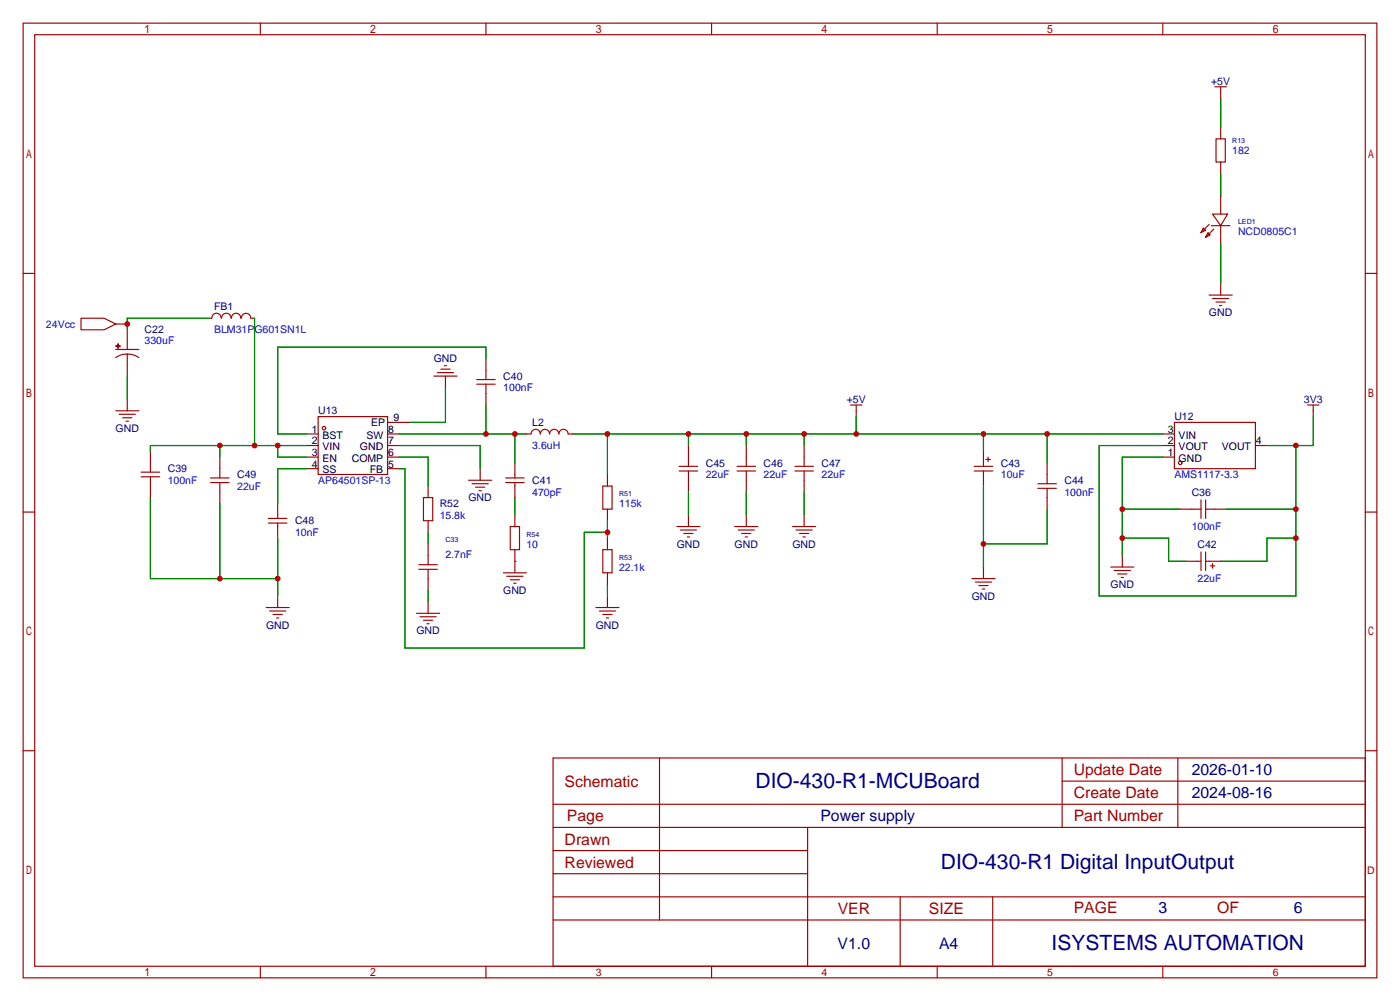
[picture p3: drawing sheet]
<svg xmlns="http://www.w3.org/2000/svg" width="307mm" height="220mm" viewBox="0 0 307 220" stroke-linecap="round" stroke-linejoin="round" font-family="sans-serif">
<g fill="none" stroke="#a10000" stroke-width=".25">
<path d="M5.1 5.1h297.2v209.5h-297.2zM7.6 7.6h292.1v204.5h-292.1zM57.1 5.1v2.5M106.7 5.1v2.5M156.2 5.1v2.5M205.7 5.1v2.5M255.3 5.1v2.5M266.7 19h2.5M268 19v2.6M267 30.5h2v5.1h-2zM268 27.9v2.6M268 35.6v2.5"/>
<path d="M264.2 50l.5 .5-1 .6zM265.2 51.1l.5 .5-1 .5zM265.4 49.3l-1.7 1.8M265.9 49.5h4.1M266.2 47h3.3l-1.5 2.5zM266.4 50.3l-1.7 1.8M268 43.2v3.8M268 49.5v3.8M5.1 60h2.5M17.8 69.8h5.1l2.5 1.3-2.5 1.3h-5.1zM25.4 75.9l1 .1zM25.4 71.1h2.5"/>
<path d="M25.4 76.7h5.1M25.9 75.4v1.1zM27.9 77.7l1.6 .3 1 .5M27.9 77.7l-1 .1-1.5 .7M27.9 72.4v4.3M27.9 77.7v4.8M45.7 69.8h.8M46.5 69.8a1.01 1.01 0 0 1 1-1.1 1.01 1.01 0 0 1 1 1.1M48.7 69.8a1.01 1.01 0 0 1 1-1.1 1.01 1.01 0 0 1 1 1.1M50.8 69.8a1.01 1.01 0 0 1 1-1.1 1.01 1.01 0 0 1 1 1.1M53 69.8a1.01 1.01 0 0 1 1-1 1.01 1.01 0 0 1 1 1M55.1 69.8h.8"/>
<path d="M106.7 78.7v4.6M265.4 64.8h5.1M266.2 65.5h3.5M267 66.3h2M267.7 67.1h.5M268 62.2v2.6M299.7 60h2.6M25.4 90.2h5.1M26.2 90.9h3.5M26.9 91.7h2.1M27.7 92.5h.5M27.9 87.6v2.6"/>
<path d="M33 99.1v4.5M67.3 97.8h2.5M67.3 95.2h2.5M69.8 91.4h15.3v12.7h-15.3zM85.1 97.8h2.5M85.1 95.2h2.5M85.1 92.7h5.1M95.2 82.5h5.1M96 81.8h3.6M96.8 81h2M97.5 80.3h.5M97.8 82.5v2.6"/>
<path d="M104.6 84.3h4.1M104.6 83.3h4.1M106.7 84.3v4.6M115.6 95.2h1M116.6 95.2a1.02 1.02 0 0 1 1-1 1.02 1.02 0 0 1 1 1.1M118.6 95.2a1.02 1.02 0 0 1 1-1 1.02 1.02 0 0 1 1 1.1M120.6 95.2a1.02 1.02 0 0 1 1.1-1 1.02 1.02 0 0 1 1 1.1M122.7 95.2a1.02 1.02 0 0 1 1-1 1.02 1.02 0 0 1 1 1.1l1-.1M151.1 97.8v4.6M163.8 97.8v4.6M176.5 97.8v4.6M186.7 88.9h2.5"/>
<path d="M188 88.9v2.5M215.9 99.1v3.3M255.3 97.8h2.5M255.3 95.2h2.5M257.8 92.7h17.8v10.2h-17.8zM275.6 97.8h2.5M287 88.9h2.6M288.3 88.9v2.5M5.1 112.4h2.5M31 103.6h4.1M31 104.6h4.1M33 104.6v4.6"/>
<path d="M46.2 105.9h4.1M46.2 104.9h4.1M48.3 100.3v4.6M48.3 105.9v4.6M58.9 114.8h4.1M58.9 113.8h4.1M61 110.5v3.3M61 114.8v3.3M67.3 100.3h2.5M67.3 102.9h2.5M85.1 100.3h2.5M85.1 102.9h2.5"/>
<path d="M93 109.2h2v5.1h-2zM94 106.7v2.5M94 114.3v2.5M94 119.4v4.6M102.9 105.4h5M103.6 106.2h3.6M104.4 106.9h2M105.2 107.7h.5M105.4 102.9v2.5M111 105.9h4.1M111 104.9h4.1M112 115.6h2v5h-2z"/>
<path d="M113 101.6v3.3M113 105.9v3.3M113 113v2.6M132.3 106.7h2.1v5.1h-2.1zM133.3 104.1v2.6M133.3 111.8v2.5M133.3 118.1v2.5M148.6 115.6h5.1M149.1 103.4h4.1M149.1 102.4h4.1M149.4 116.3h3.5M150.1 117.1h2"/>
<path d="M150.9 117.9h.5M151.1 103.4v4.5M151.1 113v2.6M161.3 115.6h5.1M161.8 103.4h4.1M161.8 102.4h4.1M162.1 116.3h3.5M162.8 117.1h2M163.6 117.9h.5M163.8 103.4v4.5M163.8 113v2.6M174 115.6h5.1"/>
<path d="M174.5 103.4h4.1M174.5 102.4h4.1M174.8 116.3h3.5M175.5 117.1h2M176.3 117.9h.5M176.5 103.4v4.5M176.5 113v2.6M213.9 103.4h4M213.9 102.4h4M215.9 103.4v3.3M216.4 100.8h1M216.9 100.3v1"/>
<path d="M227.8 107.2h4.1M227.8 106.2h4.1M229.9 101.6v4.6M229.9 107.2v4.6M255.3 100.3h2.5M259.1 111.8h4.6M263.7 109.7v4.1M264.7 111.8h4.5M264.7 109.7v4.1M299.7 112.4h2.6M58.4 133.3h5.1M59.2 134.1h3.5"/>
<path d="M59.9 134.9h2.1M60.7 135.6h.5M61 130.8v2.5M91.4 134.6h5.1M91.9 125h4.1M91.9 124h4.1M92.2 135.4h3.6M93 136.1h2M93.7 136.9h.5M94 125v4.5M94 132.1v2.5M110.5 125.7h5.1"/>
<path d="M111.3 126.5h3.5M112 127.3h2M112.8 128h.5M113 120.6v5.1M130.8 133.3h5.1M131.6 134.1h3.5M132.3 120.6h2.1v5.1h-2.1zM132.3 134.9h2.1M133.1 135.6h.5M133.3 125.7v2.6M133.3 130.8v2.5M213.4 127h5"/>
<path d="M214.1 127.8h3.6M214.9 128.5h2M215.6 129.3h.6M215.9 124.5v2.5M243.8 124.5h5.1M244.6 125.2h3.6M245.4 126h2M246.1 126.7h.5M246.4 121.9v2.6M260.3 123.2h3.4M263.7 121.2v4M264.7 121.2v4"/>
<path d="M264.7 123.2h3.3M265.7 124.2h1M266.2 123.7v1M5.1 164.8h2.5M121.4 166.4h178.3v45.7h-178.3zM121.4 176.5h178.3M144.8 166.4v35.5M233.2 166.4v15.2M233.2 171.4h66.5M258.6 166.4v15.2M299.7 164.8h2.6M121.4 186.7h55.9"/>
<path d="M121.4 181.6h178.3M121.4 196.8h178.3M121.4 191.8h55.9M177.3 181.6v30.5M197.6 196.8v15.3M217.9 196.8v15.3M57.1 212.1v2.5M106.7 212.1v2.5M121.4 201.9h178.3M156.2 212.1v2.5M205.7 212.1v2.5M255.3 212.1v2.5"/>
<circle cx="71.1" cy="94" r=".38"/>
<circle cx="259.1" cy="101.6" r=".38"/>
</g>
<g fill="none" stroke="#008700" stroke-width=".25">
<path d="M268 21.6v6.3M268 38.1v5.1M268 53.3v8.9M45.7 69.8h-17.8v2.6M55.9 69.8v28M106.7 78.7v-2.5h-45.7v19h6.3M27.9 82.5v5.1M48.3 97.8v2.5M61 97.8v2.5h6.3M67.3 97.8h-34.3v1.3M87.6 97.8h17.8v5.1M87.6 95.2h28"/>
<path d="M97.8 85.1v7.6h-7.6M106.7 88.9v6.3M113 95.2v6.4M125.7 95.2h129.6M133.3 95.2v8.9M151.1 95.2v2.6M163.8 95.2v2.6M176.5 95.2v2.6M188 91.4v3.8M215.9 95.2v3.9M229.9 95.2v6.4M255.3 97.8h-14v33h43.2v-33"/>
<path d="M288.3 91.4v6.4h-10.2M33 109.2v17.8h28M48.3 110.5v16.5M61 118.1v12.7M67.3 102.9h-6.3v7.6M87.6 100.3h6.4v6.4M87.6 102.9h1.3v39.3h39.4v-25.4h5M94 116.8v2.6M113 109.2v3.8M133.3 114.3v3.8M151.1 107.9v5.1M163.8 107.9v5.1"/>
<path d="M176.5 107.9v5.1M215.9 106.7v17.8M229.9 111.8v7.6h-14M246.4 111.8h12.7M246.4 118.1h10.1v5.1h3.8M255.3 100.3h-8.9v21.6M269.2 111.8h15.3M284.5 118.1h-6.4v5.1h-10.1M94 129.5v2.6M113 123.2h.1M133.3 128.3v2.5"/>
</g>
<g fill="#c00">
<circle cx="246.4" cy="111.8" r=".63"/>
<circle cx="246.4" cy="118.1" r=".63"/>
<circle cx="284.5" cy="118.1" r=".63"/>
<circle cx="284.5" cy="111.8" r=".63"/>
<circle cx="284.5" cy="97.8" r=".63"/>
<circle cx="151.1" cy="95.2" r=".63"/>
<circle cx="163.8" cy="95.2" r=".63"/>
<circle cx="176.5" cy="95.2" r=".63"/>
<circle cx="188" cy="95.2" r=".63"/>
<circle cx="215.9" cy="95.2" r=".63"/>
<circle cx="229.9" cy="95.2" r=".63"/>
<circle cx="133.4" cy="95.2" r=".63"/>
<circle cx="215.9" cy="119.4" r=".63"/>
<circle cx="61" cy="127" r=".63"/>
<circle cx="48.3" cy="127" r=".63"/>
<circle cx="133.4" cy="116.8" r=".63"/>
<circle cx="106.7" cy="95.2" r=".63"/>
<circle cx="113" cy="95.2" r=".63"/>
<circle cx="55.9" cy="97.8" r=".63"/>
<circle cx="48.3" cy="97.8" r=".63"/>
<circle cx="61" cy="97.8" r=".63"/>
<circle cx="27.9" cy="71.1" r=".63"/>
</g>
<g font-size="4.6" fill="#000080">
<text x="165.9" y="173.1">DIO-430-R1-MCUBoard</text>
<text x="206.5" y="190.8">DIO-430-R1 Digital InputOutput</text>
<text x="230.9" y="208.6">ISYSTEMS AUTOMATION</text>
</g>
<g font-size="3.5" fill="#a00000">
<text x="124" y="172.7">Schematic</text>
<text x="235.7" y="170.1">Update Date</text>
<text x="235.7" y="175.2">Create Date</text>
<text x="124" y="185.4">Drawn</text>
<text x="124.5" y="180.3">Page</text>
<text x="235.7" y="180.3">Part Number</text>
<text x="124" y="190.4">Reviewed</text>
<text x="183.9" y="200.6">VER</text>
<text x="203.9" y="200.6">SIZE</text>
<text x="235.7" y="200.3">PAGE</text>
<text x="267.2" y="200.3">OF</text>
</g>
<g font-size="3.5" fill="#000080">
<text x="261.6" y="170.1">2026-01-10</text>
<text x="261.6" y="175.2">2024-08-16</text>
<text x="180.1" y="180.3">Power supply</text>
<text x="254.3" y="200.3">3</text>
<text x="284" y="200.3">6</text>
<text x="183.9" y="208.2">V1.0</text>
<text x="206.2" y="208.2">A4</text>
</g>
<g font-size="2.3" fill="#000080">
<text x="265.9" y="18.6">+5V</text>
<text x="47" y="68.1">FB1</text>
<text x="265.4" y="69.4">GND</text>
<text x="31.7" y="73.2">C22</text>
<text x="95.2" y="79.5">GND</text>
<text x="110.5" y="83.4">C40</text>
<text x="185.9" y="88.4">+5V</text>
<text x="286.2" y="88.4">3V3</text>
<text x="25.4" y="94.8">GND</text>
<text x="69.8" y="91">U13</text>
<text x="116.8" y="93.5">L2</text>
<text x="257.8" y="92.2">U12</text>
<text x="36.8" y="103.7">C39</text>
<text x="52.1" y="104.9">C49</text>
<text x="116.8" y="106.2">C41</text>
<text x="154.9" y="102.4">C45</text>
<text x="167.6" y="102.4">C46</text>
<text x="180.3" y="102.4">C47</text>
<text x="219.7" y="102.4">C43</text>
<text x="233.7" y="106.2">C44</text>
<text x="96.5" y="111.3">R52</text>
<text x="102.8" y="110">GND</text>
<text x="261.6" y="108.8">C36</text>
<text x="64.8" y="115.1">C48</text>
<text x="148.6" y="120.2">GND</text>
<text x="161.3" y="120.2">GND</text>
<text x="174" y="120.2">GND</text>
<text x="262.9" y="120.2">C42</text>
<text x="110.5" y="130.3">GND</text>
<text x="213.3" y="131.6">GND</text>
<text x="243.8" y="129.1">GND</text>
<text x="58.4" y="138">GND</text>
<text x="130.8" y="138">GND</text>
<text x="91.4" y="139.2">GND</text>
</g>
<g font-size="2.3" fill="#00f">
<text x="270.5" y="33.8">182</text>
<text x="271.8" y="51.6">NCD0805C1</text>
<text x="10.1" y="71.9">24Vcc</text>
<text x="31.7" y="75.5">330uF</text>
<text x="47" y="73.2">BLM31PG601SN1L</text>
<text x="110.5" y="85.9">100nF</text>
<text x="116.8" y="98.6">3.6uH</text>
<text x="36.8" y="106.2">100nF</text>
<text x="52.1" y="107.5">22uF</text>
<text x="69.8" y="106.2">AP64501SP-13</text>
<text x="154.9" y="104.9">22uF</text>
<text x="167.6" y="104.9">22uF</text>
<text x="180.3" y="104.9">22uF</text>
<text x="219.7" y="104.9">10uF</text>
<text x="257.8" y="104.9">AMS1117-3.3</text>
<text x="96.5" y="113.8">15.8k</text>
<text x="116.8" y="108.8">470pF</text>
<text x="135.9" y="111.3">115k</text>
<text x="233.7" y="108.8">100nF</text>
<text x="64.8" y="117.6">10nF</text>
<text x="261.6" y="116.4">100nF</text>
<text x="97.8" y="122.5">2.7nF</text>
<text x="115.6" y="120.2">10</text>
<text x="135.9" y="125.3">22.1k</text>
<text x="262.9" y="127.8">22uF</text>
</g>
<g font-size="2.3">
<text x="68.4" y="95">1</text>
<text x="81.5" y="93.5">EP</text>
<text x="85.2" y="95">8</text>
<text x="86.4" y="92.5">9</text>
<text x="256.4" y="95">3</text>
<text x="68.4" y="97.6">2</text>
<text x="68.4" y="100.1">3</text>
<text x="70.8" y="96.3">BST</text>
<text x="70.8" y="98.8">VIN</text>
<text x="70.8" y="101.4">EN</text>
<text x="77.2" y="101.4">COMP</text>
<text x="79" y="98.8">GND</text>
<text x="80.4" y="96.3">SW</text>
<text x="85.2" y="100.1">6</text>
<text x="85.2" y="97.6">7</text>
<text x="256.4" y="100.1">1</text>
<text x="256.4" y="97.6">2</text>
<text x="258.7" y="101.4">GND</text>
<text x="258.7" y="98.8">VOUT</text>
<text x="258.7" y="96.3">VIN</text>
<text x="268.2" y="98.8">VOUT</text>
<text x="275.7" y="97.6">4</text>
<text x="68.4" y="102.6">4</text>
<text x="70.8" y="103.9">SS</text>
<text x="81.2" y="103.9">FB</text>
<text x="85.2" y="102.6">5</text>
</g>
<g font-size="2.3" fill="#a00000">
<text x="300.2" y="191.8">D</text>
<text x="130.8" y="214.2">3</text>
<text x="180.3" y="214.2">4</text>
<text x="229.9" y="214.2">5</text>
<text x="279.4" y="214.2">6</text>
</g>
<g font-size="1.6" fill="#000080">
<text x="270.5" y="31.4">R13</text>
<text x="271.8" y="49.2">LED1</text>
<text x="135.9" y="108.9">R51</text>
<text x="97.8" y="119.1">C33</text>
<text x="115.6" y="117.8">R54</text>
<text x="135.9" y="122.9">R53</text>
</g>
</svg>
